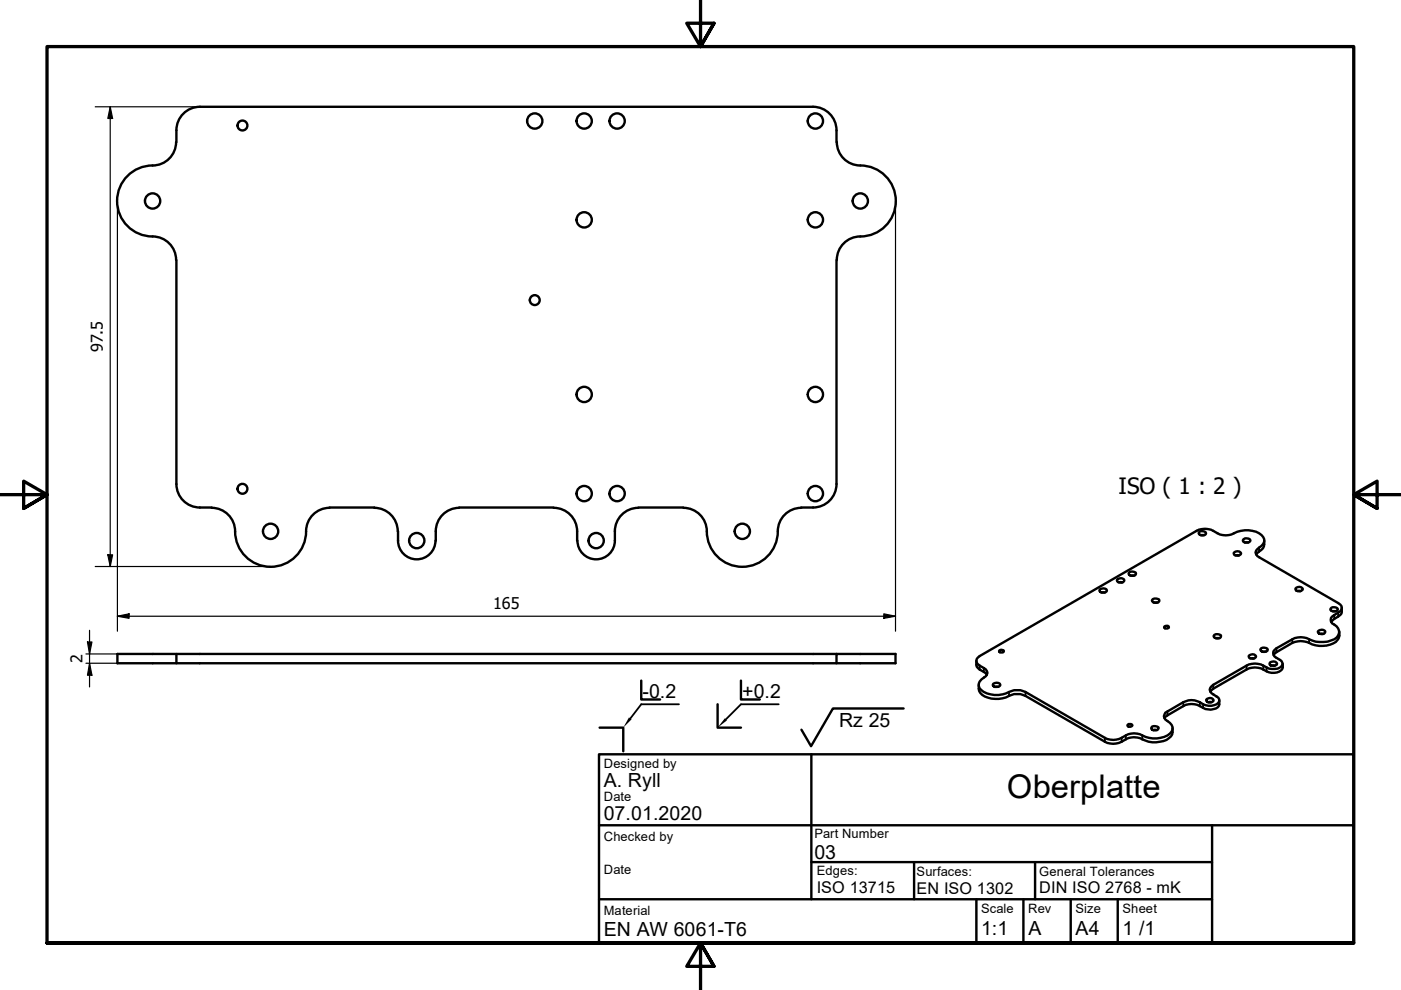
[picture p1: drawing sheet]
<svg xmlns="http://www.w3.org/2000/svg" width="297mm" height="210mm" viewBox="0 0 297 210" stroke-linecap="round" stroke-linejoin="round" font-family="sans-serif">
<!-- layer: Sichtbar (ISO) -->
<g fill="none" stroke="#000" stroke-width=".51">
<path d="M37.3 30.1a5 5 0 0 1-4.9 5 7.5 7.5 0 0 0-7.6 7.5 7.5 7.5 0 0 0 7.6 7.5 5 5 0 0 1 4.9 5M37.4 27.7v2.4M42.4 22.6h130M42.4 22.6a5 5 0 0 0-5 5M172.4 22.6a5 5 0 0 1 5 5M177.4 27.7v2.4M177.4 30.1a5 5 0 0 0 5 5 7.5 7.5 0 0 1 7.5 7.5 7.5 7.5 0 0 1-7.5 7.5 5 5 0 0 0-5 5M37.4 55.2v47.5M177.4 55.2v47.5M37.4 102.6a5 5 0 0 0 5 5M42.4 107.6h2.5M44.9 107.7a5 5 0 0 1 4.9 5 7.5 7.5 0 0 0 7.6 7.5 7.5 7.5 0 0 0 7.5-7.5 5 5 0 0 1 5-5"/>
<path d="M69.8 107.6h9.6M79.3 107.7a5 5 0 0 1 5 5M84.4 114.6a4 4 0 0 0 4 4 4 4 0 0 0 3.9-4M84.4 112.6v2.1M97.3 107.6h20M97.4 107.7a5 5 0 0 0-5 5v2M117.4 107.7a5 5 0 0 1 5 5v2M122.4 114.6a4 4 0 0 0 4 4 4 4 0 0 0 4-4M135.4 107.7a5 5 0 0 0-5 5v2M135.4 107.6h9.4M169.9 107.6h2.5M169.9 107.7a5 5 0 0 0-5 5 7.5 7.5 0 0 1-7.5 7.5 7.5 7.5 0 0 1-7.5-7.5 5 5 0 0 0-5-5"/>
<path d="M177.4 102.6a5 5 0 0 1-5 5M254.3 112.7l.3-.1a.75 .75 0 0 1 1.1 .7 .93 .93 0 0 1-1.6-.3zM254.6 113.4h.7M261.6 117.3a.97 .97 0 0 1 1.5 0 .85 .85 0 0 1-.8 .5 .85 .85 0 0 1-.7-.5zM262 117.8h.7M263.7 114.3a.79 .79 0 0 1 .8-.2 .79 .79 0 0 1 .5 .7 .9 .9 0 0 1-1.5-.3zM263.9 115h.8M268 114.6a1.99 1.99 0 0 1-1 2.3l-.7 .7M37.4 138.7v1.9M177.4 138.7h-152.5v1.9h165v-1.9h-12.5v1.9M207.3 139.4l46.4-26.8a4 4 0 0 1 4.4 .5 4 4 0 0 0 4.2-.4 5.1 5.1 0 0 1 5.5 1.2 1.53 1.53 0 0 1-.8 2.2 1.06 1.06 0 0 0-.8 1 1.06 1.06 0 0 0 .8 1l16.7 9.8a1.06 1.06 0 0 1 .8 1 1.06 1.06 0 0 1-.8 1l-.8 .5a1.06 1.06 0 0 0-.8 1 1.06 1.06 0 0 0 .8 1 1.76 1.76 0 0 1 1 2 1.76 1.76 0 0 1-1.7 1.4 6.3 6.3 0 0 1-5.1-.5 4 4 0 0 0-3.1 .2l-3.4 1.9a1.09 1.09 0 0 0-.7 1.1 1.09 1.09 0 0 0 .7 1l.8 .4a.86 .86 0 0 1 .5 .8 .86 .86 0 0 1-.5 .8 3.4 3.4 0 0 1-3.6-.4 3.8 3.8 0 0 0-3.5 0l-7.1 4.1a1.06 1.06 0 0 0-.7 1 1.06 1.06 0 0 0 .7 1l.7 .5a.87 .87 0 0 1 .6 .8 .87 .87 0 0 1-.6 .8 3.3 3.3 0 0 1-3.5-.4 3.7 3.7 0 0 0-3.5 0l-3.4 1.9a1.06 1.06 0 0 0-.7 1.1 1.06 1.06 0 0 0 .7 1 1.61 1.61 0 0 1 1.1 1.5 1.61 1.61 0 0 1-1.1 1.5 5.9 5.9 0 0 1-5.8-.2 4.2 4.2 0 0 0-3.9 .7 3.8 3.8 0 0 1-3.5 0l-16.9-9.7a4.4 4.4 0 0 0-4.2 .3 5.3 5.3 0 0 1-5.5-1 1.58 1.58 0 0 1 .9-2.3 1.06 1.06 0 0 0 .8-1 1.06 1.06 0 0 0-.8-1.1 2.05 2.05 0 0 1-1.6-1.5zM211.8 138a.65 .65 0 0 1 1.1 .1 .56 .56 0 0 1-.6 .3 .56 .56 0 0 1-.5-.4z"/>
<path d="M233.2 124.9a.79 .79 0 0 1 .9-.2 .79 .79 0 0 1 .5 .7 .93 .93 0 0 1-1.5-.3zM233.5 125.6h.8M236.8 123a.96 .96 0 0 1 1.6 0 .85 .85 0 0 1-.8 .6 .85 .85 0 0 1-.8-.6zM237.2 123.5h.8M239.5 121.3a1.47 1.47 0 0 1 1.3 .1l.1 .2a.89 .89 0 0 1-.9 .5 .89 .89 0 0 1-.7-.5zM239.7 122h.8M244.4 127a1.47 1.47 0 0 1 1.3 .1l.1 .3a.89 .89 0 0 1-.8 .4 .89 .89 0 0 1-.8-.5zM244.7 127.7h.7M246.8 132.9a.65 .65 0 0 1 1 .1 .56 .56 0 0 1-.5 .3 .56 .56 0 0 1-.5-.4zM257.5 134.6a1.13 1.13 0 0 1 1.4 .2 .86 .86 0 0 1-.8 .6 .86 .86 0 0 1-.8-.6zM257.7 135.3h.8M264.7 139.1a.97 .97 0 0 1 1.6 .1 .85 .85 0 0 1-.8 .5 .85 .85 0 0 1-.8-.6z"/>
<path d="M265.2 139.6h.7M267.4 137.4l.3-.1a1.01 1.01 0 0 1 1.1 .4 .86 .86 0 0 1-.8 .5 .86 .86 0 0 1-.8-.5zM267.7 138.1h.7M274.8 124.6a.76 .76 0 0 1 .8-.2 .76 .76 0 0 1 .6 .7 .93 .93 0 0 1-1.6-.3zM275.1 125.3h.7M279.6 133.7a.96 .96 0 0 1 1.4 .3 .85 .85 0 0 1-.8 .5 .85 .85 0 0 1-.8-.6zM279.8 134.4h.8M282.3 128.9l.2-.2a1.05 1.05 0 0 1 1.2 .4 .86 .86 0 0 1-.8 .6 .86 .86 0 0 1-.8-.6zM282.5 129.6h.7M284 134a2.39 2.39 0 0 1-2 2.7 6.2 6.2 0 0 1-4.9-.6 4.3 4.3 0 0 0-3.1 .2l-3.4 2-.3 .2-.2 .4M284.5 128.9l-.1 1.2-2.1 1.8M207 140.1a1.47 1.47 0 0 0 .7 1.9l1.3 .7 .2 .4"/>
<path d="M207.5 145.2a2.27 2.27 0 0 0 2 2.7 6.2 6.2 0 0 0 4.9-.5 4.2 4.2 0 0 1 3 .1l16.9 9.8a4 4 0 0 0 4.4-.5 4.1 4.1 0 0 1 4.1 .2 5.5 5.5 0 0 0 5-.5 1.84 1.84 0 0 0 .8-2.1M210.6 144.9a.79 .79 0 0 1 .9-.2 .79 .79 0 0 1 .5 .7 .9 .9 0 0 1-1.5-.3zM210.9 145.6h.7M239.3 153.5a.63 .63 0 0 1 .8 .3 .56 .56 0 0 1-.6 .3 .56 .56 0 0 1-.4-.4zM244.2 154.1a1.24 1.24 0 0 1 1.5 .2 .87 .87 0 0 1-.8 .6 .87 .87 0 0 1-.8-.6zM244.5 154.8h.7M255.7 148.4a.97 .97 0 0 1 1.6 0 .85 .85 0 0 1-.8 .6 .85 .85 0 0 1-.8-.6zM256.2 148.9h.7M258.5 148.5v.8a1.82 1.82 0 0 1-2.3 1.1l-.6-.1a4.4 4.4 0 0 0-4.7-.6l-3.4 2-.6 .5M269.3 140.4a.79 .79 0 0 1 .9-.2 .79 .79 0 0 1 .5 .7 1.13 1.13 0 0 1-1.5 0zM269.6 141.1h.7M272 140.8v.7a2.05 2.05 0 0 1-2.4 1.2l-.6-.2a4.5 4.5 0 0 0-4.7-.5l-7.1 4-.6 .7"/>
<circle cx="51.4" cy="26.6" r="1.05"/>
<circle cx="113.4" cy="25.7" r="1.62"/>
<circle cx="123.9" cy="25.7" r="1.62"/>
<circle cx="130.8" cy="25.7" r="1.62"/>
<circle cx="172.9" cy="25.7" r="1.62"/>
<circle cx="32.4" cy="42.6" r="1.62"/>
<circle cx="123.9" cy="46.6" r="1.62"/>
<circle cx="172.9" cy="46.6" r="1.62"/>
<circle cx="182.4" cy="42.6" r="1.62"/>
<circle cx="113.4" cy="63.6" r="1.05"/>
<circle cx="123.9" cy="83.6" r="1.62"/>
<circle cx="172.9" cy="83.6" r="1.62"/>
<circle cx="51.4" cy="103.6" r="1.05"/>
<circle cx="57.4" cy="112.7" r="1.62"/>
<circle cx="88.4" cy="114.6" r="1.62"/>
<circle cx="123.9" cy="104.7" r="1.62"/>
<circle cx="126.4" cy="114.6" r="1.62"/>
<circle cx="130.8" cy="104.7" r="1.62"/>
<circle cx="157.4" cy="112.7" r="1.62"/>
<circle cx="172.9" cy="104.7" r="1.62"/>
</g>
<!-- layer: Sichtbar schmal (ISO) -->
<g fill="none" stroke="#000" stroke-width=".38">
<path d="M267 116.1v.8M270.6 137.4v.9M274 135.5v.8M277.6 135.5v.8M282.9 130.4v.8M283.7 129.9v.8M207.7 141.1v.9M208.6 141.6v.9M213.9 146.7v.8M217.4 146.7v.8M234.3 156.4v.9M237.8 156.4v.9"/>
<path d="M238.7 155.9v.9M242.2 155.9v.9M247.5 150.8v.9M250.9 148.9v.8M254.4 148.9v.8M255.1 149.3v.8M257.2 145.2v.8M264.3 141.1v.9M267.8 141.1v.9M268.5 141.5v.8"/>
</g>
<!-- layer: Schraffur (ISO) -->
<path d="M133.3 152.1l.6 .4-1.8 1.8zM153.7 152.3l.4 .5-2 1.5z" fill="#000"/>
<!-- layer: Rahmen (ISO) -->
<path d="M148.5 -.1v10l-2.9-5h5.8l-2.9 5 2.9-5M0 104.9h10l-5-2.9v5.8l5-2.9-5 2.9M297 104.9h-10l5-2.9v5.8l-5-2.9 5 2.9M10 199.9v-190h277v190h-277h277M151.4 204.9l-2.9-5 2.9 5h-5.8l2.9-5v10" fill="none" stroke="#000" stroke-width=".7"/>
<!-- layer: Titel (ISO) -->
<g fill="none" stroke="#000" stroke-width=".51">
<path d="M127 159.9h160v40h-160zM127.1 154.3h5v5M136 144.3v4h4M152.1 149.3v5h5M157.1 144.3v4h4M172 159.9v30.8h85v-15.7M191.6 150.2h-15l-4.6 8-2.1-3.5M127 175h160M127 190.7h45M172 182.8h85M193.8 182.8v7.9M207 190.7v9.2"/>
<path d="M217 190.7v9.2M219.5 182.8v7.9M227 190.7v9.2M237 190.7v9.2M257 190.7v9.2"/>
</g>
<path d="M144 149.3h-8l-2.3 3M165.1 149.3h-8l-3.2 3.3" fill="none" stroke="#000" stroke-width=".38"/>
<g fill="none" stroke="#000" stroke-width=".25">
<path d="M20.2 22.6h22.2M23.4 22.6l.5 2.5h-1zM23.4 22.6v97.5M24.9 42.6v91.2M189.9 42.6v91.2M22.9 117.6h1l-.5 2.5zM18.2 138.7h6.7M18.5 136.1h1l-.5 2.6zM19 133.6v12M20.2 120.1h37.2M24.9 130.7l2.5-.6v1zM24.9 130.7h165"/>
<path d="M187.4 130.1l2.5 .6-2.5 .4zM18.2 140.6h6.7M19 140.6l.5 2.6h-1z"/>
</g>
<g fill="#000">
<path d="M23.4 22.6l.5 2.5h-1z" fill-rule="evenodd"/>
<path d="M22.9 117.6h1l-.5 2.5z" fill-rule="evenodd"/>
<path d="M18.5 136.1h1l-.5 2.6z" fill-rule="evenodd"/>
<path d="M24.9 130.7l2.5-.6v1z" fill-rule="evenodd"/>
<path d="M187.4 130.1l2.5 .6-2.5 .4z" fill-rule="evenodd"/>
<path d="M19 140.6l.5 2.6h-1z" fill-rule="evenodd"/>
</g>
<text font-size="6.9" x="213.5" y="169.3">Oberplatte</text>
<text font-size="4.8" x="237.1" y="104.7">ISO ( 1 : 2 )</text>
<g font-size="4.1">
<text x="136.2" y="148">-0.2</text>
<text x="157.4" y="148">+0.2</text>
<text x="177.9" y="154.1">Rz 25</text>
<text x="128" y="166.9">A. Ryll</text>
<text x="128" y="173.9">07.01.2020</text>
<text x="172.7" y="182">03</text>
<text x="128" y="198.4">EN AW 6061-T6</text>
<text x="208" y="198.3">1:1</text>
<text x="218.1" y="198.2">A</text>
<text x="228" y="198.2">A4</text>
<text x="238" y="198.3">1 /1</text>
</g>
<g font-size="3.4">
<text x="21.8" y="74.7" transform="rotate(-90 21.8 74.7)">97.5</text>
<text x="104.6" y="129.1">165</text>
<text x="17.5" y="140.6" transform="rotate(-90 17.5 140.6)">2</text>
<text x="173.2" y="189.3">ISO 13715</text>
<text x="194.3" y="189.5">EN ISO 1302</text>
<text x="220.3" y="189.4">DIN ISO 2768 - mK</text>
</g>
<g font-size="2.7">
<text x="128" y="162.9">Designed by</text>
<text x="128" y="169.9">Date</text>
<text x="128" y="178.4">Checked by</text>
<text x="172.7" y="177.7">Part Number</text>
<text x="128" y="185.4">Date</text>
<text x="173.2" y="185.6">Edges:</text>
<text x="194.3" y="185.7">Surfaces:</text>
<text x="220.3" y="185.6">General Tolerances</text>
<text x="128" y="193.9">Material</text>
<text x="208" y="193.6">Scale</text>
<text x="218" y="193.6">Rev</text>
<text x="228" y="193.6">Size</text>
<text x="238" y="193.6">Sheet</text>
</g>
</svg>
